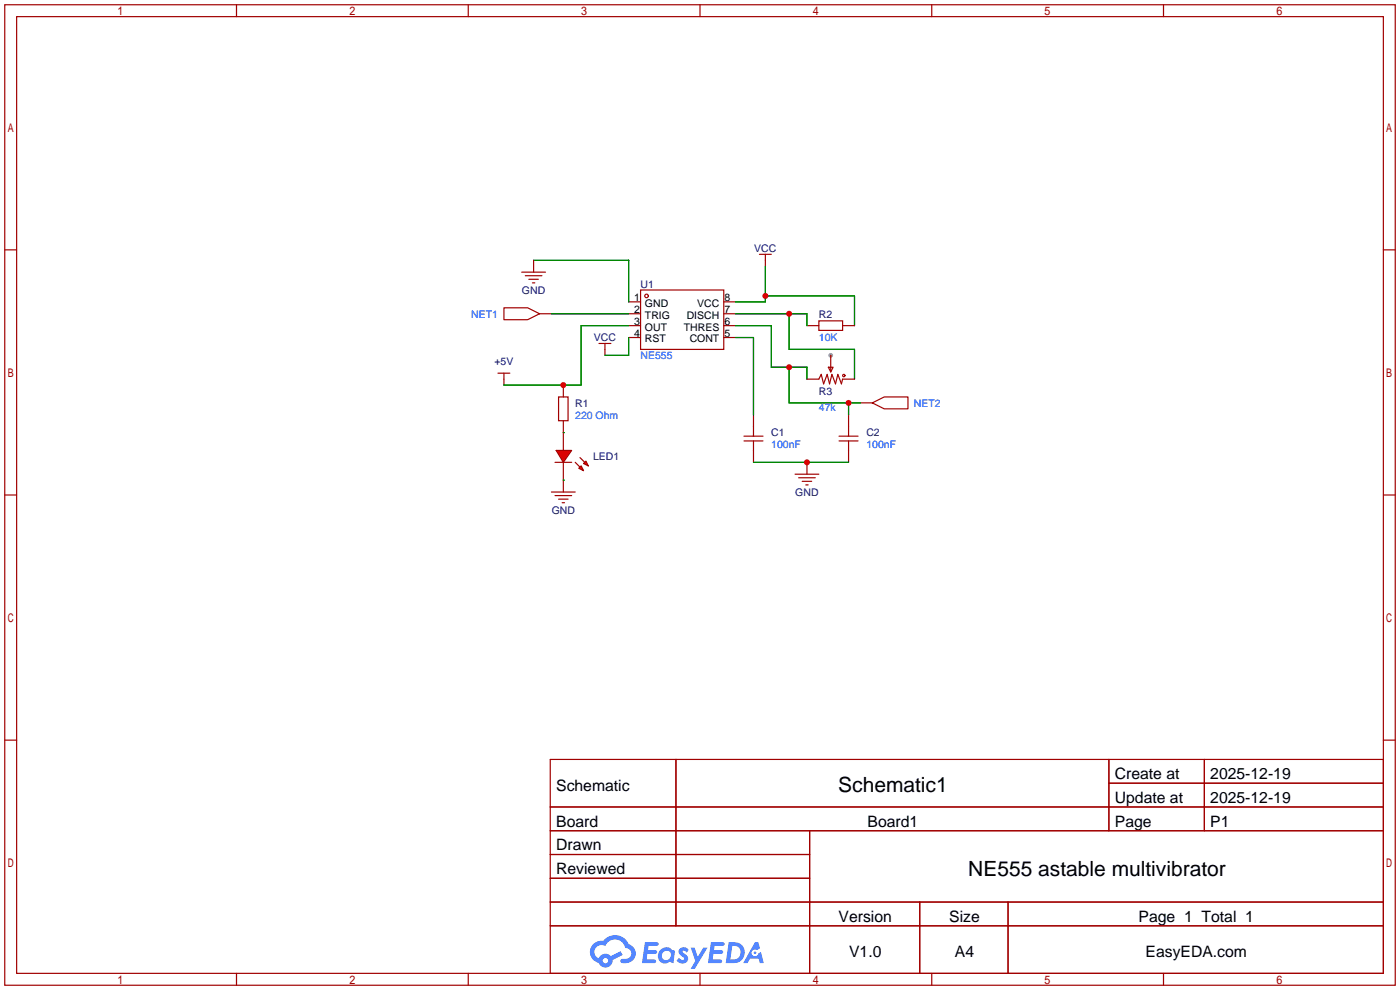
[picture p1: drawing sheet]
<svg xmlns="http://www.w3.org/2000/svg" width="299mm" height="212mm" viewBox="0 0 299 212" stroke-linecap="round" stroke-linejoin="round" font-family="sans-serif">
<circle cx="177.5" cy="75.9" r=".51" fill="#999"/>
<g fill="none" stroke="#a10000" stroke-width=".25">
<path d="M1 1h297.2v209.6h-297.2zM3.6 3.6h292.1v204.4h-292.1zM50.5 1v2.6M100.1 1v2.6M149.6 1v2.6M199.1 1v2.6M248.7 1v2.6M1 53.4h2.6M295.7 53.4h2.5M1 105.8h2.6M295.7 105.8h2.5M1 158.2h2.6"/>
<path d="M295.7 158.2h2.5M117.6 162.3h178.1v45.7h-178.1zM117.6 172.5h178.1M117.6 177.5h178.1M144.5 162.3v35.6M173 177.5v30.5M237 162.3v15.2M237 167.4h58.7M257.4 162.3v15.2M117.6 182.6h55.4M117.6 192.8h178.1M117.6 187.7h55.4"/>
<path d="M117.6 197.9h178.1M196.6 192.8v15.2M215.4 192.8v15.2M50.5 208v2.6M100.1 208v2.6M149.6 208v2.6M199.1 208v2.6M248.7 208v2.6"/>
</g>
<g fill="#5487ff">
<path d="M145.3 202.7a1.3 1.3 0 0 1 1.9 .3l-.4 .6a.54 .54 0 0 0-.9-.2l.1 .2a1.34 1.34 0 0 1 .9 1.8 1.47 1.47 0 0 1-2.3-.1l.5-.6 .8 .5a.31 .31 0 0 0 .4-.3 .31 .31 0 0 0-.3-.4 1.12 1.12 0 0 1-.7-1.8z"/>
<path d="M147.6 202.5h.9l.6 2 1.2-2h.9l-2.7 4.6h-.9l1-1.7z"/>
<path d="M137.8 201.4h1.7a1.31 1.31 0 0 1 1.2 .2 .4 .4 0 0 1-.3 .5l-1.8 .1-.1 .9h1.6a.4 .4 0 0 1 .4 .4 .4 .4 0 0 1-.5 .4h-1.6l-.2 1.2h1.4a.46 .46 0 0 1 .5 0 .46 .46 0 0 1 .1 .5l-.4 .2h-2.6z"/>
<path d="M151.9 201.4h1.7a1.32 1.32 0 0 1 1.2 .2 .39 .39 0 0 1-.3 .5l-1.8 .1-.1 .9h1.6a.4 .4 0 0 1 .4 .4 .4 .4 0 0 1-.4 .4h-1.7l-.2 1.2h1.4a.46 .46 0 0 1 .5 0 .46 .46 0 0 1 .1 .5l-.4 .2h-2.6z"/>
<path d="M161.3 201.4h.8l.3 1.3-.6 .4a.75 .75 0 0 0-1.1 .3 .75 .75 0 0 0 .5 1 .75 .75 0 0 0 .9-.7l.5-.2 .6 2.3h-.8l-.3-.9h-1.8l-.5 .9h-1z"/>
<path d="M155.7 201.4l-.6 4.4h1.5a2.27 2.27 0 0 0 2.6-2.2 2.27 2.27 0 0 0-2.7-2.2zM156.5 202.1a1.5 1.5 0 0 1 1.8 1.6 1.5 1.5 0 0 1-1.9 1.4h-.3z"/>
<path d="M141.2 203a1.6 1.6 0 0 0-.3 2.3 1.6 1.6 0 0 0 2.3 .2l.7 .3 .3-2.4-.1-.3-.5-.1a1.58 1.58 0 0 0-2.4 0zM141.8 203.5a.98 .98 0 0 1 1.6 .4 .98 .98 0 0 1-1.1 1.3 .94 .94 0 0 1-.9-.7 .94 .94 0 0 1 .4-1z"/>
<path d="M126.8 201.8a2.37 2.37 0 0 0 1.1 4 1.54 1.54 0 0 0 1.8 1 1.54 1.54 0 0 0 1.2-1.6l2.2-1.1-.5-.8-2 1a1.57 1.57 0 0 0-2.7 .5 1.5 1.5 0 0 1-.7-2.1 1.5 1.5 0 0 1 2.2-.5 2.23 2.23 0 0 1 2.3-1.4 2.23 2.23 0 0 1 2 1.8 1.16 1.16 0 0 1 1.2 1.1 1.16 1.16 0 0 1-1.1 1.2h-.7a.47 .47 0 0 0-.5 .4 .47 .47 0 0 0 .4 .5 2.17 2.17 0 0 0 2.5-.9 2.17 2.17 0 0 0-.3-2.7l-.8-.4a3.2 3.2 0 0 0-5.5-.7l-1.1 .1zM128.8 205.3a.6 .6 0 0 1 1.2 0 .6 .6 0 0 1-1.2 0z"/>
<circle cx="161.4" cy="203.6" r=".28"/>
</g>
<g fill="none" stroke="#a10000" stroke-width=".25">
<path d="M111.5 58.2h5.1M112.3 58.9h3.5M113 59.7h2.1M114 55.6v2.6M162.3 54.4h2.5M163.6 54.4v2.5M106.4 79.8h2.6M107.7 65.8h5.1l2.5 1.3-2.5 1.2h-5.1zM107.7 79.8v2.5M113.8 60.5h.5M115.3 67.1h2.6M134.4 64.5h2.5"/>
<path d="M134.4 67.1h2.5M134.4 69.6h2.5M134.4 72.1h2.5M136.9 62h17.8v12.7h-17.8zM154.7 64.5h2.5M154.7 67.1h2.5M154.7 69.6h2.5M154.7 72.1h2.5M118.6 98.8h3.6M119.4 84.8h2v5.1h-2zM120.4 82.3v2.5M120.4 89.9v6.4"/>
<path d="M120.4 98.8v6.4M117.9 105.2h5M118.6 105.9h3.6M119.4 106.7h2M120.1 107.4h.5"/>
<circle cx="138.2" cy="63.2" r=".38"/>
</g>
<path d="M114 55.6h20.4v8.9M163.6 56.9v7.6h-6.4M117.9 67.1h16.5M134.4 69.6h-10.2v12.7h-16.5M163.6 63.2h19v6.4" fill="none" stroke="#008700" stroke-width=".25"/>
<g fill="#f00" stroke="#a10000" stroke-width=".25">
<path d="M118.9 96.3h3.3l-1.8 2.5z"/>
<path d="M124.7 99.1l.5-.5 .5 1z"/>
<path d="M124.2 99.6l.5 1-1-.5z"/>
</g>
<g fill="none" stroke="#a10000" stroke-width=".25">
<path d="M128 73.4h2.6M129.3 73.4v2.5M172.5 69.6h2.5M175 68.6h5.1v2h-5.1zM177 78.5h1.1l-.6 1zM177.5 75.9v3.6M180.1 69.6h2.5M122.9 98.8l1.1 1M124 97.8l1 1M159 93.2h4.1M159 94.2h4.1M161 88.6v4.6"/>
<path d="M161 94.2v4.6M172.5 98.8v2.5M172.5 81h2.5l.5-1 .5 2 .8-2 .5 2 .5-2 .8 2 .5-2 .7 2 .3-1h2.5M179.3 93.2h4.1M179.3 94.2h4.1M181.4 88.6v4.6M181.4 94.2v4.6M183.9 86.1h2.5M186.4 86.1l2.6-1.3h5.1v2.6h-5.1zM169.9 101.3h5.1M170.7 102.1h3.5M171.4 102.9h2.1"/>
<path d="M172.2 103.6h.5"/>
<circle cx="180.3" cy="80.3" r=".25"/>
</g>
<path d="M134.4 72.1v3.8h-5.1M157.2 67.1h15.3v2.5M157.2 69.6h7.6v8.9h7.7v2.5M157.2 72.1h3.8v16.5M168.7 67.1v7.6h13.9v6.3M168.7 78.5v7.6h15.2M120.4 92.5h.1M161 98.8h20.4M181.4 86.1v2.5M120.4 102.6h.1" fill="none" stroke="#008700" stroke-width=".25"/>
<g fill="#c00">
<circle cx="120.4" cy="82.3" r=".63"/>
<circle cx="163.6" cy="63.2" r=".63"/>
<circle cx="168.7" cy="67.1" r=".63"/>
<circle cx="172.5" cy="98.8" r=".63"/>
<circle cx="168.7" cy="78.5" r=".63"/>
<circle cx="181.4" cy="86.1" r=".63"/>
</g>
<g font-size="4.5">
<text x="179.2" y="169.4">Schematic1</text>
<text x="207" y="187.1">NE555 astable multivibrator</text>
</g>
<g font-size="3.4">
<text x="238.3" y="166.5">Create at</text>
<text x="258.7" y="166.5">2025-12-19</text>
<text x="118.9" y="169">Schematic</text>
<text x="238.3" y="171.6">Update at</text>
<text x="258.7" y="171.6">2025-12-19</text>
<text x="118.9" y="176.6">Board</text>
<text x="185.4" y="176.6">Board1</text>
<text x="238.3" y="176.6">Page</text>
<text x="258.7" y="176.6">P1</text>
<text x="118.9" y="181.7">Drawn</text>
<text x="118.9" y="186.8">Reviewed</text>
<text x="179.2" y="197">Version</text>
<text x="202.9" y="197">Size</text>
<text x="243.3" y="197">Page 1 Total 1</text>
<text x="181.5" y="204.6">V1.0</text>
<text x="204.1" y="204.6">A4</text>
<text x="244.8" y="204.6">EasyEDA.com</text>
</g>
<g font-size="2.2" fill="#000080">
<text x="161.2" y="53.9">VCC</text>
<text x="111.6" y="62.8">GND</text>
<text x="136.9" y="61.5">U1</text>
<text x="175" y="67.9">R2</text>
<text x="126.9" y="73">VCC</text>
<text x="105.7" y="78">+5V</text>
<text x="122.9" y="86.9">R1</text>
<text x="175" y="84.4">R3</text>
<text x="164.8" y="93.3">C1</text>
<text x="185.2" y="93.3">C2</text>
<text x="126.7" y="98.4">LED1</text>
<text x="170" y="106">GND</text>
<text x="117.9" y="109.8">GND</text>
</g>
<g font-size="2.2">
<text x="135.5" y="64.3">1</text>
<text x="137.8" y="65.6">GND</text>
<text x="149" y="65.6">VCC</text>
<text x="154.8" y="64.3">8</text>
<text x="135.5" y="66.8">2</text>
<text x="135.5" y="69.4">3</text>
<text x="135.5" y="71.9">4</text>
<text x="137.8" y="68.1">TRIG</text>
<text x="137.8" y="70.7">OUT</text>
<text x="146.2" y="70.7">THRES</text>
<text x="146.8" y="68.1">DISCH</text>
<text x="154.8" y="71.9">5</text>
<text x="154.8" y="69.4">6</text>
<text x="154.8" y="66.8">7</text>
<text x="137.8" y="73.2">RST</text>
<text x="147.4" y="73.2">CONT</text>
</g>
<g font-size="2.2" fill="#00f">
<text x="100.7" y="67.9">NET1</text>
<text x="136.9" y="76.8">NE555</text>
<text x="175" y="73">10K</text>
<text x="122.9" y="89.5">220 Ohm</text>
<text x="175" y="87.9">47k</text>
<text x="195.3" y="86.9">NET2</text>
<text x="164.8" y="95.8">100nF</text>
<text x="185.2" y="95.8">100nF</text>
</g>
</svg>
